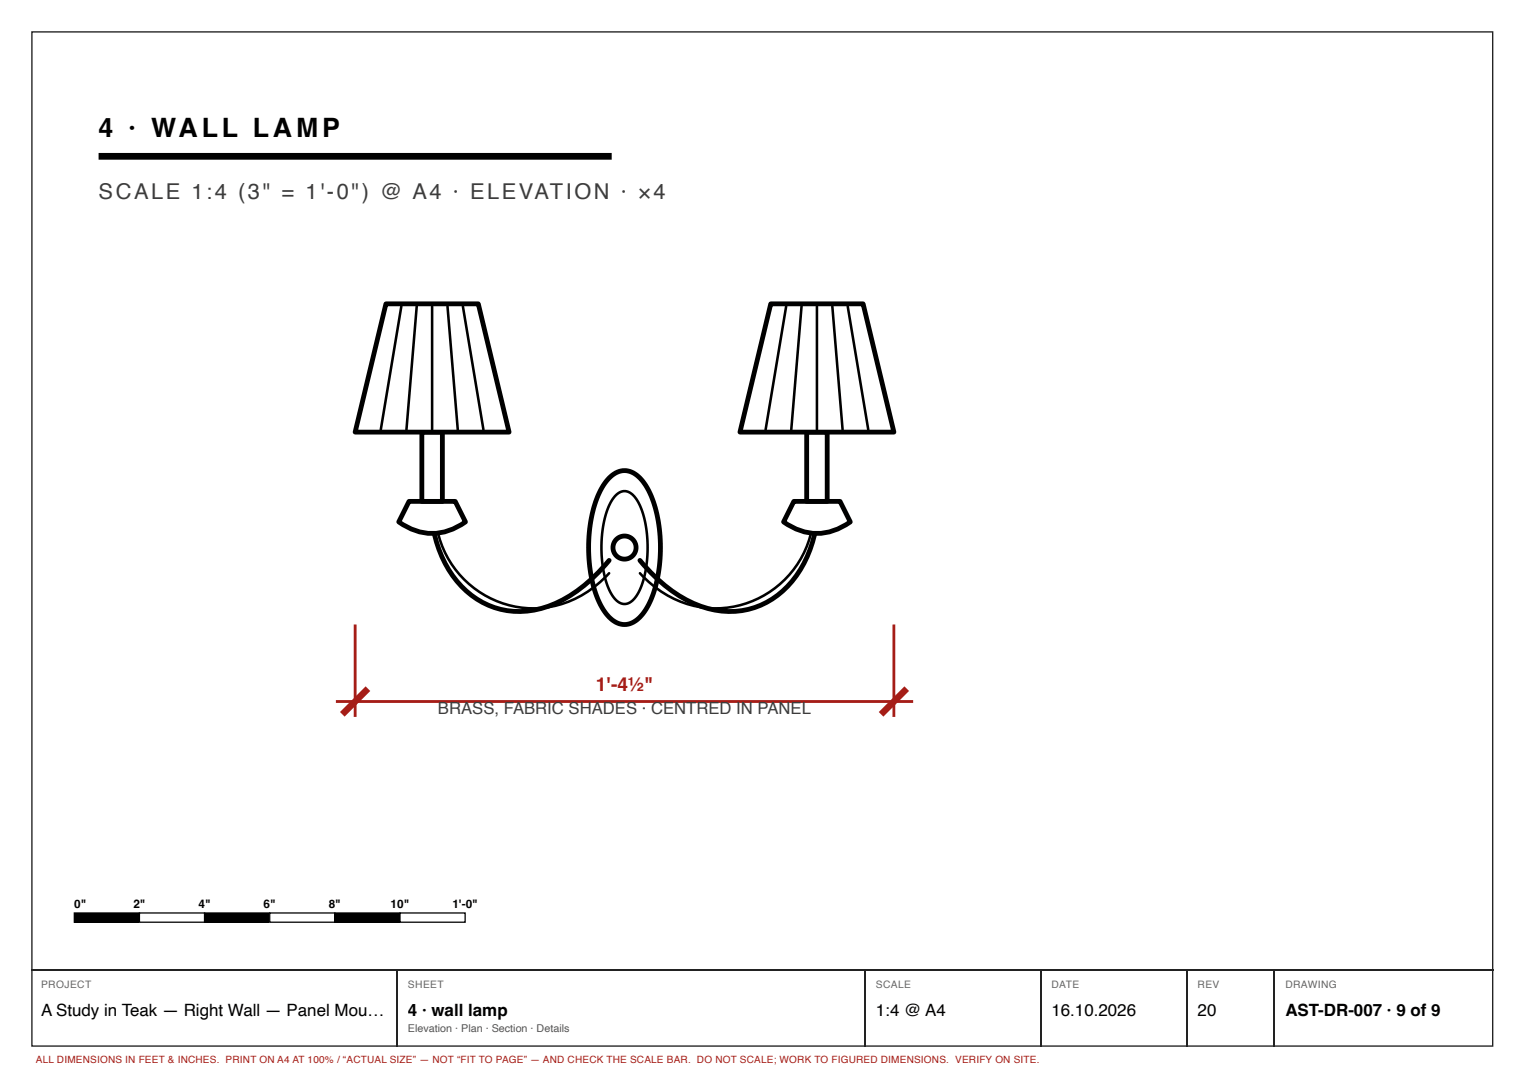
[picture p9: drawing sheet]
<svg xmlns="http://www.w3.org/2000/svg" width="297mm" height="210mm" viewBox="0 0 297 210" stroke-linecap="round" stroke-linejoin="round" font-family="sans-serif">
<path d="M6.2 6.2h284.7v197.7h-284.7z" fill="none" stroke="#222" stroke-width=".26"/>
<path d="M19.2 30.5h100" fill="none" stroke="#000" stroke-width="1.3" stroke-linecap="butt"/>
<path d="M118.8 93a3.9 3.9 0 0 1 6.2 .5 20.2 20.2 0 0 1 3.7 11.7v2.6l-.2 2.9a17.1 17.1 0 0 1-3.9 9.7 3.9 3.9 0 0 1-6.2-.5 20.2 20.2 0 0 1-3.7-11.7v-2.6l.3-2.9a17.1 17.1 0 0 1 3.8-9.7z" fill="#fff"/>
<path d="M118.8 93a3.9 3.9 0 0 1 6.2 .5 20.2 20.2 0 0 1 3.7 11.7v2.6l-.2 2.9a17.1 17.1 0 0 1-3.9 9.7 3.9 3.9 0 0 1-6.2-.5 20.2 20.2 0 0 1-3.7-11.7v-2.6l.3-2.9a17.1 17.1 0 0 1 3.8-9.7z" fill="none" stroke="#000" stroke-width=".94"/>
<path d="M120 96.5a2.3 2.3 0 0 1 3.8 .5 17.7 17.7 0 0 1 2.4 9.7l-.2 3.2a11.9 11.9 0 0 1-2.8 7.2 2.29 2.29 0 0 1-3.6-.7 17.7 17.7 0 0 1-2.4-9.7l.2-3.2a12.8 12.8 0 0 1 2.6-7z" fill="none" stroke="#000" stroke-width=".5"/>
<circle cx="121.7" cy="106.7" r="2.25" fill="#fff"/>
<g fill="none" stroke="#000" stroke-width=".94">
<path d="M84.2 101.7a21.4 21.4 0 0 0 8.2 14.7 15.9 15.9 0 0 0 17 .6 29.8 29.8 0 0 0 9.3-7.8"/>
<circle cx="121.7" cy="106.7" r="2.25"/>
</g>
<path d="M85.2 103.2a19.1 19.1 0 0 0 31.8 10.2l1.7-1.7" fill="none" stroke="#000" stroke-width=".5"/>
<path d="M79.7 97.7h9l2 4a10.5 10.5 0 0 1-13 0z" fill="#fff"/>
<path d="M79.7 97.7h9l2 4a10.5 10.5 0 0 1-13 0z" fill="none" stroke="#000" stroke-width=".94"/>
<path d="M82.2 84.2h4v13.5h-4z" fill="#fff"/>
<path d="M82.2 84.2h4v13.5h-4z" fill="none" stroke="#000" stroke-width=".94"/>
<path d="M75.2 59.2h18l6 25h-30z" fill="#fff"/>
<path d="M75.2 59.2h18l6 25h-30zM159.2 101.7a21.4 21.4 0 0 1-8.2 14.7 15.9 15.9 0 0 1-17 .6 29.8 29.8 0 0 1-9.3-7.8" fill="none" stroke="#000" stroke-width=".94"/>
<path d="M78.2 59.7l-4 24M81.2 59.7l-2 24M84.2 59.7v24M87.2 59.7l2 24M90.2 59.7l4 24M158.2 103.2a19.1 19.1 0 0 1-31.8 10.2l-1.7-1.7" fill="none" stroke="#000" stroke-width=".5"/>
<path d="M154.7 97.7h9l2 4a10.5 10.5 0 0 1-13 0z" fill="#fff"/>
<path d="M154.7 97.7h9l2 4a10.5 10.5 0 0 1-13 0z" fill="none" stroke="#000" stroke-width=".94"/>
<path d="M157.2 84.2h4v13.5h-4z" fill="#fff"/>
<path d="M157.2 84.2h4v13.5h-4z" fill="none" stroke="#000" stroke-width=".94"/>
<path d="M150.2 59.2h18l6 25h-30z" fill="#fff"/>
<path d="M150.2 59.2h18l6 25h-30z" fill="none" stroke="#000" stroke-width=".94"/>
<path d="M153.2 59.7l-4 24M156.2 59.7l-2 24M159.2 59.7v24M162.2 59.7l2 24M165.2 59.7l4 24" fill="none" stroke="#000" stroke-width=".5"/>
<path d="M65.5 136.7h112.5M69.2 121.7v18M174.2 121.7v18" fill="none" stroke="#a51d17" stroke-width=".55"/>
<path d="M71.7 134.2l-5 5M176.7 134.2l-5 5" fill="none" stroke="#a51d17" stroke-width="1.3" stroke-linecap="butt"/>
<path d="M14.5 177.9h12.7v1.8h-12.7z" fill="#000"/>
<path d="M14.5 177.9h12.7v1.8h-12.7z" fill="none" stroke="#000" stroke-width=".25"/>
<path d="M27.2 177.9h12.7v1.8h-12.7z" fill="#fff"/>
<path d="M27.2 177.9h12.7v1.8h-12.7zM39.9 177.9h12.7v1.8h-12.7z" fill="none" stroke="#000" stroke-width=".25"/>
<path d="M39.9 177.9h12.7v1.8h-12.7z" fill="#000"/>
<path d="M52.6 177.9h12.7v1.8h-12.7z" fill="#fff"/>
<path d="M52.6 177.9h12.7v1.8h-12.7zM65.3 177.9h12.7v1.8h-12.7z" fill="none" stroke="#000" stroke-width=".25"/>
<path d="M65.3 177.9h12.7v1.8h-12.7z" fill="#000"/>
<path d="M78 177.9h12.6v1.8h-12.6z" fill="#fff"/>
<path d="M78 177.9h12.6v1.8h-12.6z" fill="none" stroke="#000" stroke-width=".25"/>
<path d="M6.1 189h284.9M77.4 189.2v14.8M168.7 189.2v14.8M202.8 189.2v14.8M231.4 189.2v14.8M248.3 189.2v14.8" fill="none" stroke="#222" stroke-width=".26"/>
<text font-size="5.2" x="19.2" y="26.7">4 · WALL LAMP</text>
<text font-size="4.2" fill="#3d3d3d" x="19.2" y="38.7">SCALE 1:4 (3&quot; = 1'-0&quot;) @ A4 · ELEVATION · ×4</text>
<text font-size="3.7" fill="#a51d17" x="116.1" y="134.7">1'-4½&quot;</text>
<g font-size="3.3">
<text x="8" y="197.9">A Study in Teak — Right Wall — Panel Mou…</text>
<text x="79.5" y="197.9">4 · wall lamp</text>
<text x="170.7" y="197.9">1:4 @ A4</text>
<text x="204.9" y="197.9">16.10.2026</text>
<text x="233.4" y="197.9">20</text>
<text x="250.5" y="197.9">AST-DR-007 · 9 of 9</text>
</g>
<text font-size="3.2" fill="#3d3d3d" x="85.4" y="139.2">BRASS, FABRIC SHADES · CENTRED IN PANEL</text>
<g font-size="2.3">
<text x="14.5" y="176.9">0&quot;</text>
<text x="26" y="176.9">2&quot;</text>
<text x="38.7" y="176.9">4&quot;</text>
<text x="51.4" y="176.9">6&quot;</text>
<text x="64.1" y="176.9">8&quot;</text>
<text x="76.1" y="176.9">10&quot;</text>
<text x="88.2" y="176.9">1'-0&quot;</text>
</g>
<text font-size="2.1" fill="#555" x="79.5" y="201.1">Elevation · Plan · Section · Details</text>
<g font-size="2" fill="#666">
<text x="8" y="192.6">PROJECT</text>
<text x="79.5" y="192.6">SHEET</text>
<text x="170.7" y="192.6">SCALE</text>
<text x="204.9" y="192.6">DATE</text>
<text x="233.4" y="192.6">REV</text>
<text x="250.5" y="192.6">DRAWING</text>
</g>
<text font-size="1.9" fill="#a51d17" x="7" y="207.2">ALL DIMENSIONS IN FEET &amp; INCHES. PRINT ON A4 AT 100% / “ACTUAL SIZE” — NOT “FIT TO PAGE” — AND CHECK THE SCALE BAR. DO NOT SCALE; WORK TO FIGURED DIMENSIONS. VERIFY ON SITE.</text>
</svg>
